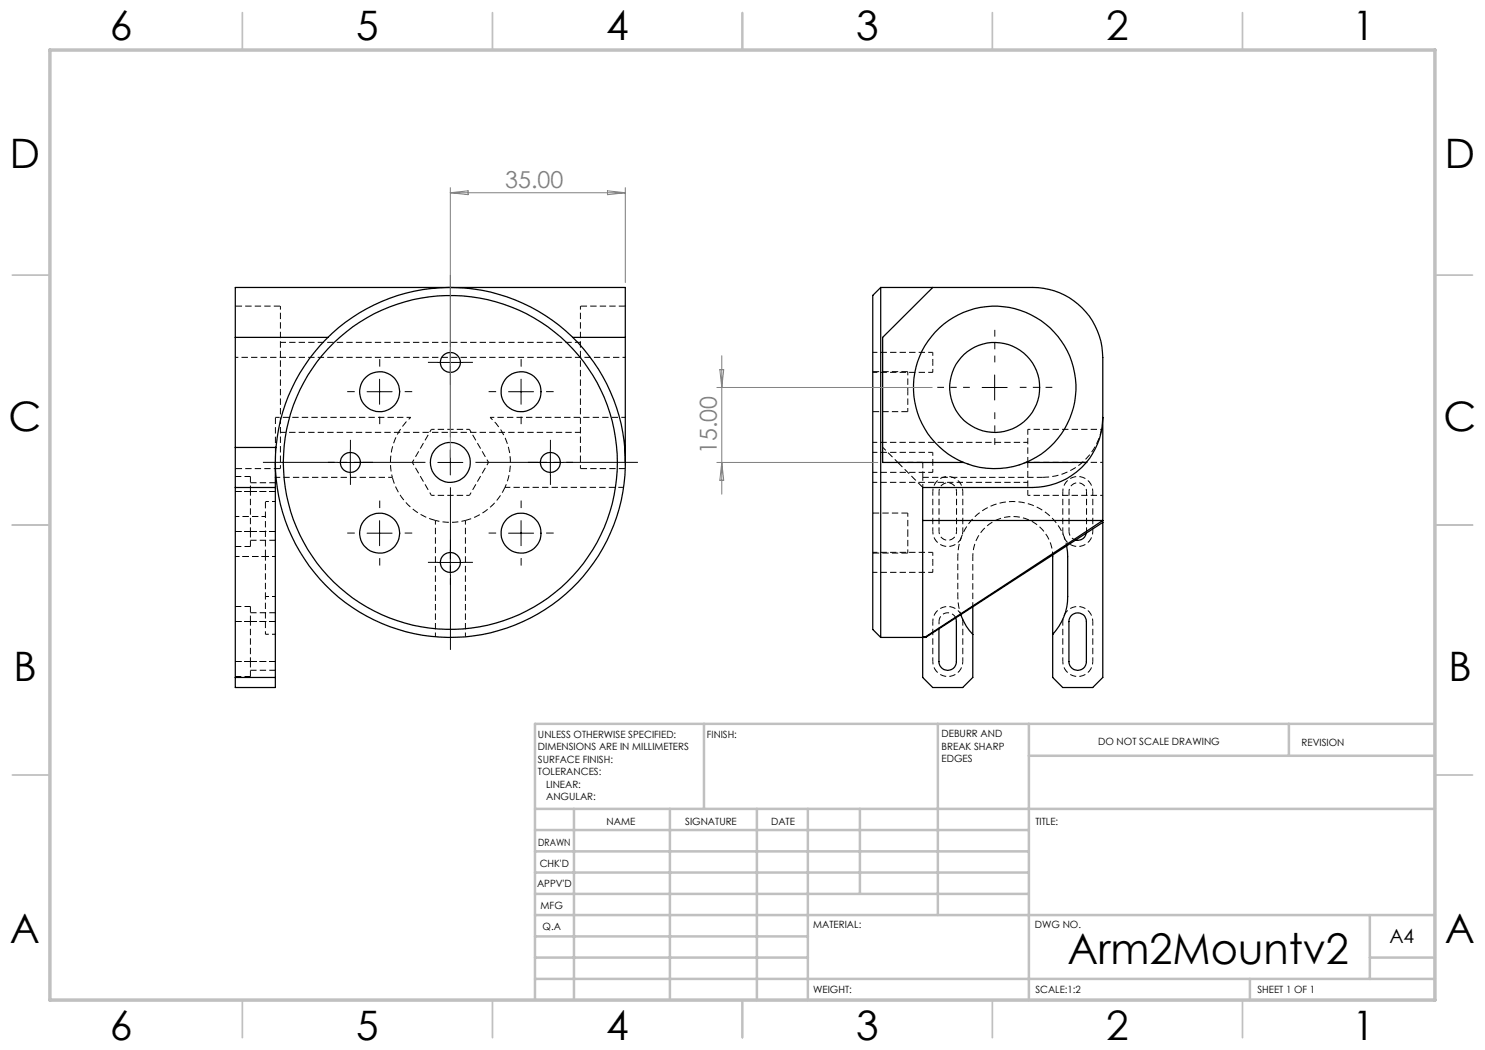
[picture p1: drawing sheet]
<svg xmlns="http://www.w3.org/2000/svg" width="297mm" height="210mm" viewBox="0 0 297 210" stroke-linecap="round" stroke-linejoin="round" font-family="sans-serif">
<g fill="none" stroke="#000" stroke-width=".2" stroke-dasharray="1.3 .6" stroke-dashoffset=".6" stroke-linecap="butt">
<path d="M116.1 61.2v32.5M186.6 72.5v-2M186.6 74.5v-2M56.1 93.7v-32.5M82.5 92.5l3.8-6.6M86.3 85.9h7.6M86.3 99.1l-3.8-6.6M93.9 85.9l3.8 6.6M93.9 99.1h-7.6M97.7 92.5l-3.8 6.6M98 83.5a12 12 0 0 1 3 14M125.1 92.5v1.2"/>
<path d="M184.6 97.5v-2M186.6 92.5v-2M186.6 94.5v-2M53.1 111.3h2M53.1 119.3h2M55.1 100.3h-2M186.6 112.5v-2M186.6 114.5v-2M194.6 111.3a8 8 0 0 1 7.8-8 8 8 0 0 1 8.2 7.7M213.3 109.2a11 11 0 0 0-11.8-8.8 11 11 0 0 0-9.9 10.9M53.1 126.9h2"/>
</g>
<g fill="none" stroke="#000" stroke-width=".2" stroke-dasharray="1.3 .6" stroke-linecap="butt">
<path d="M181.6 74.3h-7M50.1 98.3h5M55.1 96.6h-5M174.6 82.3h7M179.6 92.5l5 5M184.6 92.5h-5M208.6 95.5a12 12 0 0 0 11.7-9.7M50.1 106.3h5M50.1 108.1h5M87.1 104.1a12 12 0 0 1-8.6-8.6M174.6 110.6h7M181.6 102.6h-7"/>
<path d="M217.3 106.6v-.3M50.1 132.3h5M50.1 124.3h5M50.1 134.1h5M55.1 122.6h-5M184.6 127.3v.2"/>
</g>
<g fill="none" stroke="#000" stroke-width=".2" stroke-dasharray="1.3 .6" stroke-dashoffset=".4" stroke-linecap="butt">
<path d="M78.5 95.5h-23.3M82.1 83.5h-27M125.1 83.5h-27.1M174.6 96.5h31M176.6 89.5l3 3M187.8 98.3v8M192.6 98.3v8M205.6 88.5h-31M213.8 98.3v8M218.6 98.3v8M50.1 106.3v-8M53.1 111.3v8"/>
<path d="M93.1 104.1v23.2M186.6 106.3v-8M191.3 106.3v-8M191.6 111.3v8M212.6 106.3v-8M213.8 106.3a1.75 1.75 0 0 0 1.3 1.7M217.3 106.3v-8M50.1 132.3v-8M87.1 127.3v-23.2M186.6 132.3v-8M192.6 124.3v8M194.6 121.4v-10.1"/>
<path d="M212.6 132.3v-8M218.6 124.3v8"/>
</g>
<g fill="none" stroke="#000" stroke-width=".2" stroke-dasharray="1.3 .6" stroke-dashoffset=".1" stroke-linecap="butt">
<path d="M50.1 98.3h-3M50.1 98.3v-3M50.1 95.3h-3M101 97.5a12 12 0 0 1-7.9 6.6M184.6 95.5v-3M208.6 95.5h-24M47.1 109.3h3M50.1 106.3h-3M50.1 109.3v-3M47.1 135.3h3M50.1 132.3h-3M50.1 135.3v-3"/>
<path d="M50.1 124.3h-3M50.1 124.3v-3M50.1 121.3h-3"/>
</g>
<path d="M116.1 68.5h-60M56.1 86.5h60M124.7 97.5h-23.7M205.6 85.9v6.6M205.6 92.5v6.6M191.1 123.6a1.75 1.75 0 0 0-1.9-1 1.75 1.75 0 0 0-1.4 1.7" fill="none" stroke="#000" stroke-width=".2" stroke-dasharray="1.3 .6" stroke-dashoffset=".2" stroke-linecap="butt"/>
<path d="M56.1 61.2h-9M125.1 61.2h-9M47.1 93.7h9M55.1 83.5v9M116.1 93.7h9M53.1 100.3v11" fill="none" stroke="#000" stroke-width=".2" stroke-dasharray="1.3 .6" stroke-dashoffset="-.1" stroke-linecap="butt"/>
<g fill="none" stroke="#000" stroke-width=".2" stroke-dasharray="1.3 .6" stroke-dashoffset=".7" stroke-linecap="butt">
<path d="M47.1 71.5h78M78.5 95.5a12 12 0 0 1 3.6-12M186.6 98.3a3 3 0 0 1 3-3 3 3 0 0 1 3 3M191.3 98.3a1.75 1.75 0 0 0-1.7-1.7 1.75 1.75 0 0 0-1.8 1.7M194 92.9l-1.3-.4M212.6 98.3a3 3 0 0 1 3-3 3 3 0 0 1 3 3M217.3 98.3a1.75 1.75 0 0 0-1.7-1.7 1.75 1.75 0 0 0-1.8 1.7M53.1 119.3v7.6M187.8 106.3a1.75 1.75 0 0 0 1.8 1.8 1.75 1.75 0 0 0 1.7-1.8M191.6 119.3a11 11 0 0 0 .6 3.6M192.6 106.3a3 3 0 0 1-3 3 3 3 0 0 1-3-3M218.6 106.3a3 3 0 0 1-3 3 3 3 0 0 1-3-3"/>
<path d="M186.6 124.3a3 3 0 0 1 3-3 3 3 0 0 1 3 3M187.8 124.3v1.4M192.6 132.3a3 3 0 0 1-3 3 3 3 0 0 1-3-3M212.6 124.3a3 3 0 0 1 3-3 3 3 0 0 1 3 3M218.6 132.3a3 3 0 0 1-3 3 3 3 0 0 1-3-3"/>
</g>
<path d="M181.6 78.3v-4M181.6 82.3v-4M47.1 111.3h6M53.1 103.3h-6M93.1 104.1a12 12 0 0 1-6 0M181.6 106.6v-4M181.6 110.6v-4" fill="none" stroke="#000" stroke-width=".2" stroke-dasharray="1.3 .6" stroke-dashoffset=".5" stroke-linecap="butt"/>
<g fill="none" stroke="#000" stroke-width=".25">
<path d="M176.1 57.5h30.5a14 14 0 0 1 14 14v12M176.1 57.5v70M176.1 57.5l-1.5 1.6v66.8l1.5 1.6M186.5 57.5l-10 10v25h16.2M47.1 67.5h18.5M114.5 67.5h10.6M47.1 89.5h8.1M47.1 97.5h8M55.1 92.5v45h-8v-80h78v35M55.1 95.5h.1M192.7 92.5a16.3 16.3 0 0 1-6.7-24.9 16.3 16.3 0 0 1 25.8 0 16.3 16.3 0 0 1-6.6 24.9M192.7 92.5a16.4 16.4 0 0 0 12.5 0"/>
<path d="M205.2 92.5h12.1M217.3 92.5a14.2 14.2 0 0 1-10.7 5h-22.1v29.8h.6M220.6 83.5a14 14 0 0 1-3.3 9M220.6 83.5v20.6M184.5 104.1h36.1M213.3 109.2l.2 2.1v8a11 11 0 0 1-3 7.6M217.3 106.6a1.73 1.73 0 0 1-2.2 1.4M220.6 104.1l-35.5 23.2M220.6 104.1v.4M220.6 104.5v31l-2.1 2h-6l-2-2v-24.5M220.6 104.5l-35.5 23M47.1 135.5h8"/>
<path d="M176.1 127.5h9M185.1 127.3v.2M191.1 123.6l.2 .7v8a1.75 1.75 0 0 1-1.8 1.8 1.75 1.75 0 0 1-1.7-1.8v-6.5M192.2 122.9l.1 .5a10.3 10.3 0 0 0 2.3 3.5M194.6 121.4v14.1l-2.1 2h-6l-2-2v-8M214.5 122.9a1.76 1.76 0 0 1 2.8 1.4v8a1.75 1.75 0 0 1-1.8 1.8 1.75 1.75 0 0 1-1.7-1.8v-8a1.85 1.85 0 0 1 .7-1.4z"/>
<circle cx="75.9" cy="78.3" r="4"/>
<circle cx="90.1" cy="72.5" r="2"/>
<circle cx="104.2" cy="78.3" r="4"/>
<circle cx="198.9" cy="77.5" r="9"/>
<circle cx="70.1" cy="92.5" r="2"/>
<circle cx="90.1" cy="92.5" r="33.4"/>
<circle cx="90.1" cy="92.5" r="35"/>
<circle cx="90.1" cy="92.5" r="4"/>
<circle cx="110.1" cy="92.5" r="2"/>
<circle cx="75.9" cy="106.6" r="4"/>
<circle cx="90.1" cy="112.5" r="2"/>
<circle cx="104.2" cy="106.6" r="4"/>
</g>
<path d="M205.2 92.5l-1.5 .5M205.6 92.5h15M205.6 85.9h15M205.6 99.1h15" fill="none" stroke="#000" stroke-width=".2" stroke-dasharray="1.3 .6" stroke-dashoffset=".8" stroke-linecap="butt"/>
<path d="M174.6 74.5h12M186.6 70.5h-12M174.6 94.5h12M186.6 90.5h-12M174.6 114.5h12M186.6 110.5h-12" fill="none" stroke="#000" stroke-width=".2" stroke-dasharray="1.3 .6" stroke-dashoffset=".3" stroke-linecap="butt"/>
<path d="M85.1 92.5h-32.5M90.1 87.5v-32.5M90.1 97.5v32.5M95.1 92.5h32.5" fill="none" stroke="#000" stroke-width=".2" stroke-dasharray="15.2 1.3 1.3 1.3" stroke-dashoffset=".9" stroke-linecap="butt"/>
<g fill="none" stroke="#000" stroke-width=".2" stroke-dasharray="15.2 1.3 1.3 1.3" stroke-linecap="butt">
<path d="M70.9 78.3h-1.5M75.9 73.3v-1.5M80.9 78.3h1.5M87.6 72.5h-2M90.1 70v-2M90.1 75v2M92.6 72.5h2M99.2 78.3h-1.5M104.2 73.3v-1.5M109.2 78.3h1.5M67.6 92.5h-2M70.1 90v-2"/>
<path d="M70.1 95v2M72.6 92.5h2M75.9 83.3v1.5M104.2 83.3v1.5M107.6 92.5h-2M110.1 90v-2M110.1 95v2M112.6 92.5h2M70.9 106.6h-1.5M75.9 101.6v-1.5M75.9 111.6v1.5M80.9 106.6h1.5"/>
<path d="M87.6 112.5h-2M90.1 110v-2M90.1 115v2M92.6 112.5h2M99.2 106.6h-1.5M104.2 101.6v-1.5M104.2 111.6v1.5M109.2 106.6h1.5"/>
</g>
<path d="M194 77.5h-6.5M199 72.5v-6.5M204 77.5h6.5M199 82.5v6.5" fill="none" stroke="#000" stroke-width=".2" stroke-dasharray="15.2 1.3 1.3 1.3" stroke-dashoffset="13.9" stroke-linecap="butt"/>
<g fill="none" stroke="#000" stroke-width=".2">
<path d="M73.4 78.3h5M75.9 75.8v5M87.6 72.5h5M90.1 70v5M101.7 78.3h5M104.2 75.8v5M196.4 77.5h5M198.9 75v5M67.6 92.5h5M70.1 90v5M87.6 92.5h5M90.1 90v5"/>
<path d="M107.6 92.5h5M110.1 90v5M73.4 106.6h5M75.9 104.1v5M87.6 112.5h5M90.1 110v5M101.7 106.6h5M104.2 104.1v5"/>
</g>
<path d="M90.1 37.5v54M90.1 38.6h35M90.1 38.6l3.5-.4v.7zM121.5 38.2l3.6 .4-3.6 .3zM125.1 37.5v19M143.4 77.5h43M144 73.9h.7l-.3 3.6zM144.4 71.1v27.7M143.4 92.5h32.1M144.4 92.5l.3 3.6h-.7z" fill="none" stroke="#808080" stroke-width=".2"/>
<g fill="none" stroke="#c0c0c0" stroke-width=".35">
<path d="M48.5 2.5v7.5M98.5 2.5v7.5M148.5 2.5v7.5M198.5 2.5v7.5M248.5 2.5v7.5M2.5 55h7.5M287 55h7.5M2.5 105h7.5M287 105h7.5M2.5 155h7.5M287 155h7.5M48.5 200v7.5"/>
<path d="M98.5 200v7.5M148.5 200v7.5M198.5 200v7.5M248.5 200v7.5"/>
</g>
<g fill="none" stroke="#c0c0c0" stroke-width=".5">
<path d="M140.8 144.8v17M187.6 144.8v38.2M205.8 144.8v55.2M205.8 151.2h81.2M257.8 144.8v6.4M287 144.8h-180v55.2M107 161.8h180M107 178.8h98.8M107 174.5h98.8M107 170.3h98.8M107 166h98.8M114.8 161.8v38.2"/>
<path d="M134 161.8v38.2M151.4 161.8v38.2M161.6 161.8v38.2M172 161.8v17M107 195.8h180M107 191.5h54.6M107 187.3h54.6M107 183h180M250 195.8v4.2M274 191.5h13M274 183v12.8"/>
</g>
<path d="M10 10h277v190h-277z" fill="none" stroke="#c0c0c0" stroke-width=".7"/>
<text font-size="8.5" x="213.5" y="192.7">Arm2Mountv2</text>
<g font-size="8.1">
<text x="22" y="8">6</text>
<text x="71.2" y="8">5</text>
<text x="121.2" y="8">4</text>
<text x="171.3" y="8">3</text>
<text x="221.3" y="8">2</text>
<text x="270.5" y="8">1</text>
<text x="2" y="33.6">D</text>
<text x="289" y="33.6">D</text>
<text x="1.7" y="86.1">C</text>
<text x="288.7" y="86.1">C</text>
<text x="2.7" y="136.1">B</text>
<text x="289.7" y="136.1">B</text>
<text x="2" y="188.6">A</text>
<text x="289" y="188.6">A</text>
<text x="22" y="208">6</text>
<text x="71.2" y="208">5</text>
<text x="121.2" y="208">4</text>
<text x="171.3" y="208">3</text>
<text x="221.3" y="208">2</text>
<text x="270.5" y="208">1</text>
</g>
<g font-size="4.7" fill="#808080">
<text x="101.1" y="37.5">35.00</text>
<text x="143.4" y="90.8" transform="rotate(-90 143.4 90.8)">15.00</text>
</g>
<text font-size="3.9" x="277.9" y="188.5">A4</text>
<g font-size="2">
<text x="107.6" y="147.6">UNLESS OTHERWISE SPECIFIED:</text>
<text x="141.4" y="147.6">FINISH:</text>
<text x="188.3" y="147.5">DEBURR AND</text>
<text x="188.3" y="150">BREAK SHARP</text>
<text x="219.6" y="149">DO NOT SCALE DRAWING</text>
<text x="260.3" y="149.2">REVISION</text>
<text x="107.6" y="150.1">DIMENSIONS ARE IN MILLIMETERS</text>
<text x="107.6" y="152.6">SURFACE FINISH:</text>
<text x="107.6" y="155.1">TOLERANCES:</text>
<text x="188.3" y="152.5">EDGES</text>
<text x="109.2" y="157.6">LINEAR:</text>
<text x="109.2" y="160.1">ANGULAR:</text>
<text x="121.3" y="165">NAME</text>
<text x="137" y="164.9">SIGNATURE</text>
<text x="154.2" y="164.9">DATE</text>
<text x="207.1" y="164.9">TITLE:</text>
<text x="107.6" y="169.1">DRAWN</text>
<text x="107.9" y="173.3">CHK'D</text>
<text x="107.4" y="177.4">APPV'D</text>
<text x="108.1" y="181.8">MFG</text>
<text x="108.5" y="186">Q.A</text>
<text x="162.6" y="185.5">MATERIAL:</text>
<text x="207" y="185.5">DWG NO.</text>
<text x="162.6" y="198.5">WEIGHT:</text>
<text x="207.1" y="198.6">SCALE:1:2</text>
<text x="251.5" y="198.6">SHEET 1 OF 1</text>
</g>
</svg>
